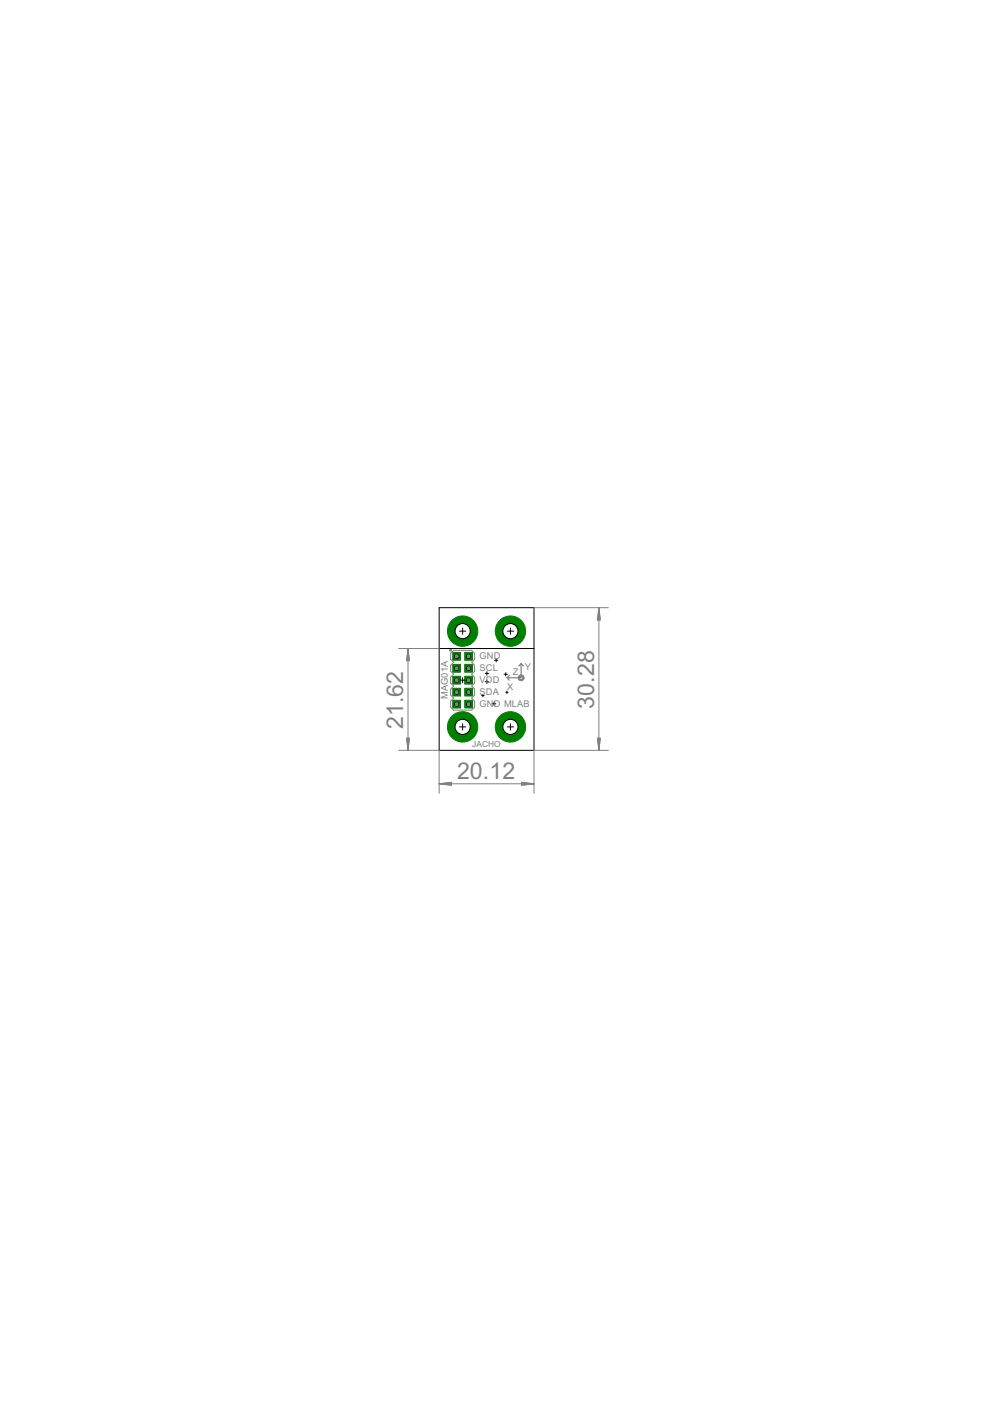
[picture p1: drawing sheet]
<svg xmlns="http://www.w3.org/2000/svg" width="210mm" height="297mm" viewBox="0 0 210 297" stroke-linecap="round" stroke-linejoin="round" font-family="sans-serif">
<g fill="none" stroke="#000" stroke-width=".21">
<path d="M104.9 140h.6M105.2 139.7v.6M102.1 147.5h.5M102.4 147.2v.5M102.9 144.5h.7M102.9 142.8h.7M103.2 142.4v.8M103.2 144.2v.7M104.4 149.2h.7M104.8 148.8v.8M106.9 143h.7M107.2 142.6v.7"/>
<path d="M107.2 146.8h.5M107.5 146.5v.5"/>
</g>
<path d="M96 138.3h1.6v1.7h-1.6z" fill="#008000" stroke="#008000" stroke-width=".21"/>
<circle cx="96.8" cy="139.1" r=".47" fill="#fff" stroke="#000" stroke-width=".21"/>
<path d="M96 140.9h1.6v1.6h-1.6z" fill="#008000" stroke="#008000" stroke-width=".21"/>
<circle cx="96.8" cy="141.7" r=".44" fill="#fff" stroke="#000" stroke-width=".21"/>
<path d="M96 143.4h1.6v1.6h-1.6z" fill="#008000" stroke="#008000" stroke-width=".21"/>
<circle cx="96.8" cy="144.2" r=".44" fill="#fff" stroke="#000" stroke-width=".21"/>
<path d="M96 145.9h1.6v1.7h-1.6z" fill="#008000" stroke="#008000" stroke-width=".21"/>
<circle cx="96.8" cy="146.7" r=".44" fill="#fff" stroke="#000" stroke-width=".21"/>
<path d="M96 148.5h1.6v1.6h-1.6z" fill="#008000" stroke="#008000" stroke-width=".21"/>
<circle cx="96.8" cy="149.3" r=".44" fill="#fff" stroke="#000" stroke-width=".21"/>
<path d="M98.5 138.3h1.7v1.7h-1.7z" fill="#008000" stroke="#008000" stroke-width=".21"/>
<circle cx="99.4" cy="139.1" r=".44" fill="#fff" stroke="#000" stroke-width=".21"/>
<path d="M98.5 140.9h1.7v1.6h-1.7z" fill="#008000" stroke="#008000" stroke-width=".21"/>
<circle cx="99.4" cy="141.7" r=".44" fill="#fff" stroke="#000" stroke-width=".21"/>
<path d="M98.5 143.4h1.7v1.6h-1.7z" fill="#008000" stroke="#008000" stroke-width=".21"/>
<circle cx="99.4" cy="144.2" r=".44" fill="#fff" stroke="#000" stroke-width=".21"/>
<path d="M98.5 145.9h1.7v1.7h-1.7z" fill="#008000" stroke="#008000" stroke-width=".21"/>
<circle cx="99.4" cy="146.7" r=".44" fill="#fff" stroke="#000" stroke-width=".21"/>
<path d="M98.5 148.5h1.7v1.6h-1.7z" fill="#008000" stroke="#008000" stroke-width=".21"/>
<circle cx="99.4" cy="149.3" r=".44" fill="#fff" stroke="#000" stroke-width=".21"/>
<circle cx="98.1" cy="154.1" r="3.2" fill="#008000" stroke="#008000" stroke-width=".21"/>
<circle cx="98.1" cy="154.1" r="1.61" fill="#fff" stroke="#000" stroke-width=".21"/>
<circle cx="98.1" cy="133.8" r="3.2" fill="#008000" stroke="#008000" stroke-width=".21"/>
<circle cx="98.1" cy="133.8" r="1.61" fill="#fff" stroke="#000" stroke-width=".21"/>
<circle cx="108.2" cy="154.1" r="3.2" fill="#008000" stroke="#008000" stroke-width=".21"/>
<circle cx="108.2" cy="154.1" r="1.61" fill="#fff" stroke="#000" stroke-width=".21"/>
<circle cx="108.2" cy="133.8" r="3.2" fill="#008000" stroke="#008000" stroke-width=".21"/>
<circle cx="108.2" cy="133.8" r="1.61" fill="#fff" stroke="#000" stroke-width=".21"/>
<path d="M107.5 143.7l.5 .5M108 143.2l-.5 .5M110.5 140.7v3h-3M110.5 140.7l-.5 .5M110.5 140.7l.5 .5" fill="none" stroke="#808080" stroke-width=".25"/>
<g fill="#808080" stroke="#808080" stroke-width=".21">
<path d="M110 143.3a.63 .63 0 0 1 1 .1 .63 .63 0 0 1-.3 .9 .63 .63 0 0 1-.8-.6h.2a.37 .37 0 0 1 .6-.3 .37 .37 0 0 1 0 .6 .37 .37 0 0 1-.5-.2l-.1-.1h-.2z" fill-rule="evenodd"/>
<path d="M95.4 137.7h.3v.3h-.3v-.1h.2h-.2z" fill-rule="evenodd"/>
</g>
<g fill="none" stroke="#808080" stroke-width=".21">
<path d="M84.5 137.5h8.6M86.5 137.5v21.6M86.5 137.5l.3 2.6h-.6zM86.5 137.5l-.1 2.6M86.5 137.5l.1 2.6M86.5 137.5l-.2 2.6M86.5 137.5l.3 2.6M95.5 138.5l.7-.6h3.8l.6 .6v1.3l-.6 .6 .6 .7v1.2l-.6 .6 .6 .7v1.2l-.6 .7 .6 .6v1.3l-.6 .6 .6 .7v1.2l-.6 .7h-3.8l-.7-.7v-1.2l.7-.7-.7-.6v-1.3l.7-.6-.7-.7v-1.2l.7-.7-.7-.6v-1.2l.7-.7-.7-.6zM113.2 128.8h15.8M127 128.8v30.3M127 128.8l.3 2.6h-.6zM127 128.8l-.1 2.6"/>
<path d="M127 128.8l.1 2.6M127 128.8l-.3 2.6M127 128.8l.2 2.6M84.5 159.1h8.6v9.1M86.2 156.5h.6l-.3 2.6zM86.3 156.5l.2 2.6M86.4 156.5l.1 2.6M86.6 156.5l-.1 2.6M86.8 156.5l-.3 2.6M126.7 156.5h.6l-.3 2.6zM126.7 156.5l.3 2.6M126.9 156.5l.1 2.6"/>
<path d="M127.1 156.5l-.1 2.6M127.2 156.5l-.2 2.6M129 159.1h-15.8v9.1M93.1 166.2h20.1M93.1 166.2l2.6-.3v.6zM93.1 166.2l2.6 .1M93.1 166.2l2.6 .3M95.7 166.1l-2.6 .1M95.7 165.9l-2.6 .3M110.6 165.9l2.6 .3-2.6 .3zM110.6 166.1l2.6 .1M110.6 165.9l2.6 .3"/>
<path d="M113.2 166.2l-2.6 .1M113.2 166.2l-2.6 .3"/>
</g>
<g fill="#808080" stroke="#808080" stroke-width=".21">
<path d="M96.6 141.4h.5v.5h-.5z"/>
<path d="M96.6 138.9h.5v.5h-.5z"/>
<path d="M96.6 144h.5v.5h-.5z"/>
<path d="M96.6 149h.5v.5h-.5z"/>
<path d="M96.6 146.5h.5v.5h-.5z"/>
<path d="M99.1 138.9h.5v.5h-.5z"/>
<path d="M99.1 141.4h.5v.5h-.5z"/>
<path d="M99.1 144h.5v.5h-.5z"/>
<path d="M99.1 146.5h.5v.5h-.5z"/>
<path d="M99.1 149h.5v.5h-.5z"/>
</g>
<path d="M93.1 128.8h20.1v30.3h-20.1zM93.1 137.5h20.1M97.4 133.8h1.3M98.1 133.2v1.3M107.6 133.8h1.3M108.2 133.2v1.3M97.4 154.1h1.3M97.6 144.2h1M98.1 143.7v1.1M98.1 153.5v1.3M107.6 154.1h1.3M108.2 153.5v1.3" fill="none" stroke="#000" stroke-width=".21"/>
<path d="M96.8 141.7h.1M99.3 144.2h.1" fill="none" stroke="#808000" stroke-width=".21"/>
<g font-size="5.5" fill="#808080">
<text x="85.5" y="154.6" transform="rotate(-90 85.5 154.6)">21.62</text>
<text x="126" y="150.2" transform="rotate(-90 126 150.2)">30.28</text>
<text x="96.9" y="165.2">20.12</text>
</g>
<g font-size="2.2" fill="#808080">
<text x="101.7" y="139.8">GND</text>
<text x="101.7" y="142.3">SCL</text>
<text x="108.7" y="143.2">Z</text>
<text x="111.2" y="142">Y</text>
<text x="95" y="148.2" transform="rotate(-90 95 148.2)">MAG01A</text>
<text x="101.7" y="150">GND MLAB</text>
<text x="101.7" y="144.9">VDD</text>
<text x="101.7" y="147.4">SDA</text>
<text x="107.5" y="146.2">X</text>
</g>
<text font-size="2" fill="#808080" x="100.1" y="158.3">JACHO</text>
</svg>
